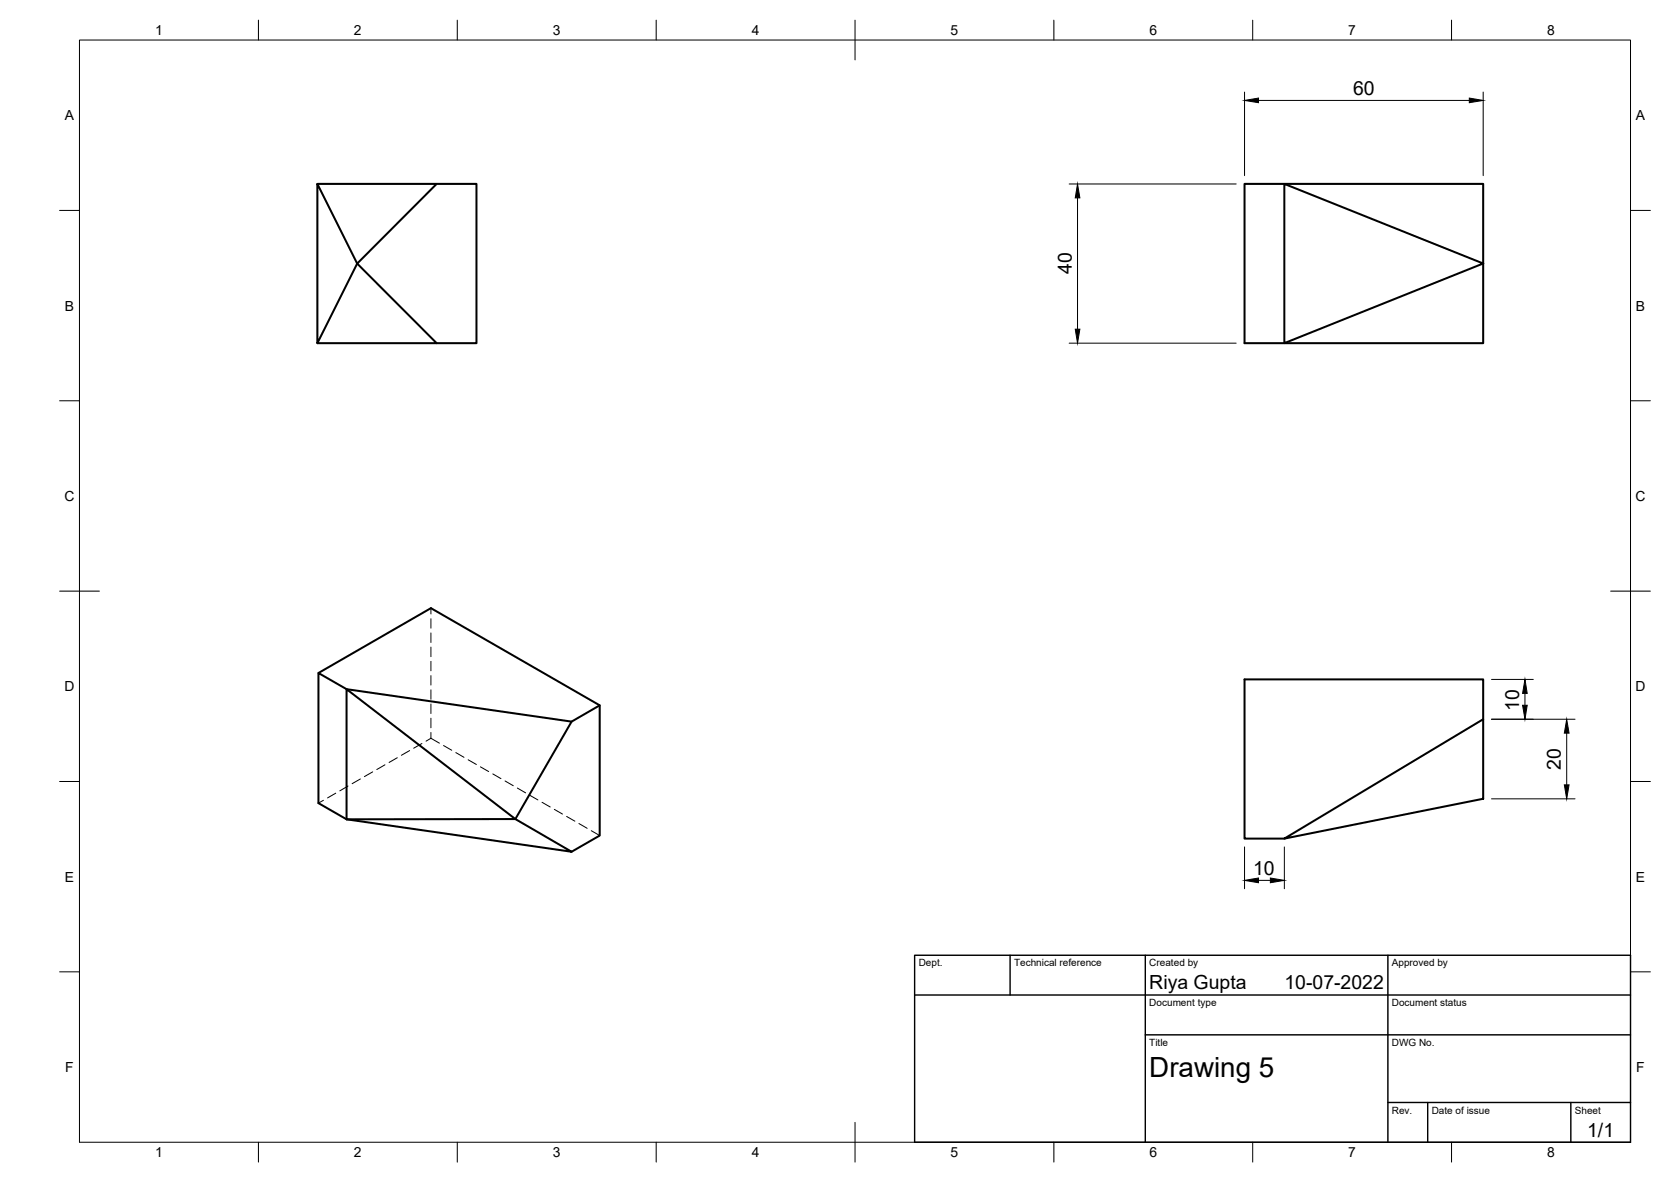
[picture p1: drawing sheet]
<svg xmlns="http://www.w3.org/2000/svg" width="420mm" height="297mm" viewBox="0 0 420 297" stroke-linecap="round" stroke-linejoin="round" font-family="sans-serif">
<!-- layer: Visible -->
<path d="M79.8 46.2l10 20-10 20zM79.8 46.2h30l-20 20M109.8 46.2h10v40h-10M312.9 46.2h60v40h-60zM322.9 46.2l50 20-50 20zM89.8 66.2l20 20h-30M80.1 169.1l7 4.1 56.6 8.1-14.1 24.5 14.1 8.2-56.6-8.1-7-4.1zM80.1 169.1l28.3-16.3 42.4 24.5v32.7l-7.1 4M87.1 173.2l42.5 32.6-42.5 .1zM150.8 177.3l-7.1 4M372.9 180.7v-10h-60v40h10M322.9 210.7l50-30v20z" fill="none" stroke="#000" stroke-width=".51"/>
<!-- layer: Hidden -->
<g fill="none" stroke="#000" stroke-width=".25">
<path d="M108.4 152.8v1.5M108.4 155.5v2.4M108.4 159.1v2.3M108.4 162.6v2.4M108.4 166.2v2.4M108.4 169.8v2.4M108.4 173.4v2.3M108.4 176.9v2.4M84.4 199.3l-2 1.2M87.5 197.5l-2.1 1.2M90.6 195.8l-2.1 1.1M93.7 194l-2.1 1.2"/>
<path d="M96.8 192.2l-2.1 1.2M99.9 190.4l-2.1 1.2M103 188.6l-2.1 1.2M106.1 186.8l-2.1 1.2M108.4 185.5l2.1 1.3M108.4 180.5v2.4M108.4 184.1v1.4M108.4 185.5l-1.3 .8M111.5 187.4l2.1 1.1M114.6 189.1l2.1 1.2M117.7 190.9l2.1 1.2M120.8 192.7l2.1 1.2"/>
<path d="M123.9 194.5l2.1 1.2M127 196.3l2.1 1.1M130.1 198l2.1 1.2M133.2 199.8l2.1 1.2M81.3 201.1l-1.2 .7M136.3 201.6l2 1.2M139.4 203.4l2 1.2M142.5 205.2l2 1.2M145.6 207l2 1.2M148.7 208.8l2.1 1.2"/>
</g>
<!-- layer: Border -->
<g fill="none" stroke="#000" stroke-width=".25">
<path d="M20 10.1h390v276.9h-390zM65 5.1v5M115 5.1v5M165 5.1v5M215 5.1v10M265 5.1v5M315 5.1v5M365 5.1v5M15 52.9h5M410 52.9h5M15 100.7h5M410 100.7h5"/>
<path d="M15 148.6h10M405 148.6h10M15 196.4h5M410 196.4h5M15 244.2h5M410 244.2h5M65 287v5M115 287v5M165 287v5M215 282.1v9.9M265 287v5M315 287v5"/>
<path d="M365 287v5"/>
</g>
<!-- layer: TitleBlock -->
<path d="M230 240.1h180v46.9h-180zM230 250h180M254 240.1v9.9M288 240.1v46.9M349 240.1v46.9M288 260.1h122M349 277.1h61M359 277.1v9.9M395 277.1v9.9" fill="none" stroke="#000" stroke-width=".36"/>
<!-- layer: Dimensions -->
<g fill="none" stroke="#000" stroke-width=".25">
<path d="M312.9 23.1v21M316.4 25.2h53M372.9 23.1v21M268.8 46.2h42M270.9 49.7v33M268.8 86.2h42M375 170.7h10.5M383.4 174.3v2.9M375 180.7h21M393.9 184.2v13M312.9 212.8v10.5M322.9 212.8v10.5"/>
<path d="M375 200.8h21M316.4 221.2h3"/>
</g>
<path d="M312.9 25.2l3.5-.6v1.2zM369.4 24.6l3.5 .6-3.5 .6zM270.9 46.2l.6 3.5h-1.1zM270.4 82.7h1.1l-.6 3.5zM383.4 170.7l.6 3.6h-1.2zM382.8 177.2h1.2l-.6 3.5zM393.9 180.7l.6 3.5h-1.2zM393.3 197.2h1.2l-.6 3.6zM312.9 221.2l3.5-.6v1.2zM319.4 220.6l3.5 .6-3.5 .6z" fill="#000" stroke="#000" stroke-width=".25"/>
<text font-size="7" x="289" y="270.6">Drawing 5</text>
<g font-size="4.9">
<text x="340.2" y="23.8">60</text>
<text x="269.5" y="68.9" transform="rotate(-90 269.5 68.9)">40</text>
<text x="382" y="178.6" transform="rotate(-90 382 178.6)">10</text>
<text x="392.5" y="193.4" transform="rotate(-90 392.5 193.4)">20</text>
<text x="315.1" y="219.8">10</text>
<text x="289" y="248.5">Riya Gupta</text>
<text x="323" y="248.5">10-07-2022</text>
<text x="399.1" y="285.7">1/1</text>
</g>
<g font-size="3.5">
<text x="39" y="8.8">1</text>
<text x="89" y="8.8">2</text>
<text x="139" y="8.8">3</text>
<text x="189" y="8.8">4</text>
<text x="239" y="8.8">5</text>
<text x="289" y="8.8">6</text>
<text x="339" y="8.8">7</text>
<text x="389" y="8.8">8</text>
<text x="16.3" y="30.2">A</text>
<text x="411.3" y="30.2">A</text>
<text x="16.3" y="78">B</text>
<text x="411.3" y="78">B</text>
<text x="16.2" y="125.9">C</text>
<text x="411.2" y="125.9">C</text>
<text x="16.2" y="173.7">D</text>
<text x="411.2" y="173.7">D</text>
<text x="16.3" y="221.6">E</text>
<text x="411.3" y="221.6">E</text>
<text x="16.4" y="269.4">F</text>
<text x="411.4" y="269.4">F</text>
<text x="39" y="290.8">1</text>
<text x="89" y="290.8">2</text>
<text x="139" y="290.8">3</text>
<text x="189" y="290.8">4</text>
<text x="239" y="290.8">5</text>
<text x="289" y="290.8">6</text>
<text x="339" y="290.8">7</text>
<text x="389" y="290.8">8</text>
</g>
<g font-size="2.5">
<text x="231" y="242.9">Dept.</text>
<text x="255" y="242.9">Technical reference</text>
<text x="289" y="242.9">Created by</text>
<text x="350" y="242.9">Approved by</text>
<text x="289" y="252.8">Document type</text>
<text x="350" y="252.8">Document status</text>
<text x="289" y="262.9">Title</text>
<text x="350" y="262.9">DWG No.</text>
<text x="350" y="279.9">Rev.</text>
<text x="360" y="279.9">Date of issue</text>
<text x="396" y="279.9">Sheet</text>
</g>
</svg>
